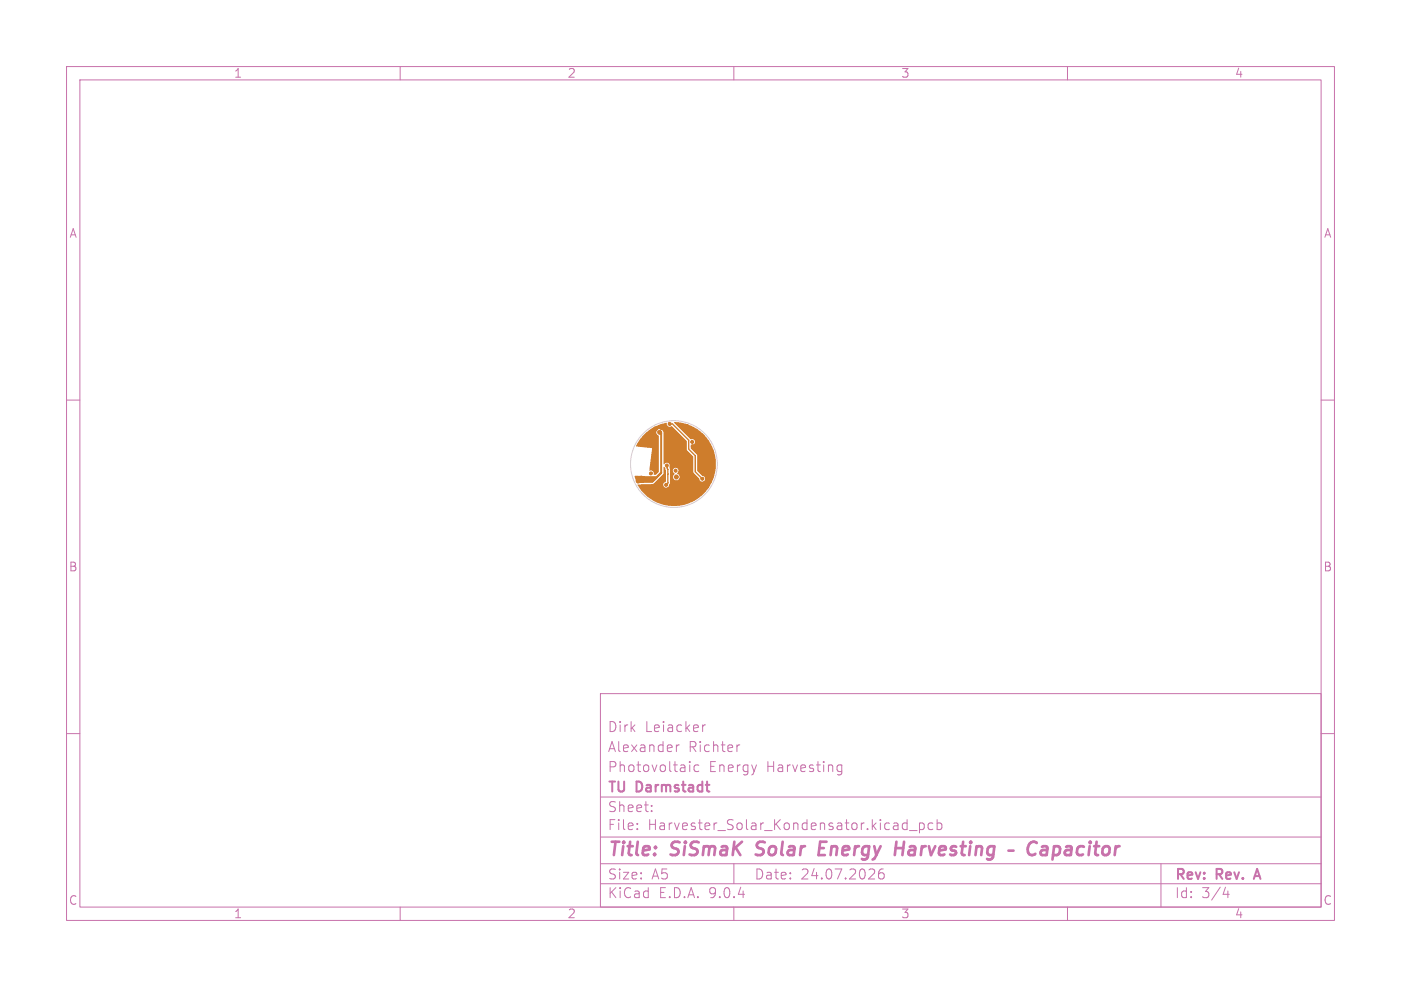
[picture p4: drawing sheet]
<svg xmlns="http://www.w3.org/2000/svg" width="210mm" height="148mm" viewBox="0 0 210 148" stroke-linecap="round" stroke-linejoin="round" font-family="sans-serif">
<g fill="none" stroke="#c872ab" stroke-width=".15">
<path d="M10 10h190v128h-190zM12 12h186v124h-186zM60 10v2M110 10v2M160 10v2M10 60h2M198 60h2M10 110h2M90 104h108v32h-108zM90 119.5h108M101.4 111.7v1M101.8 111.7l-.3 .1-.1 .2"/>
<path d="M103.4 114.2v.1M103.4 114.7v1M104.7 114.8l-.4-.1-.3 .3v.4l.2 .2h.5M105.3 108.7v1M105.7 108.7l-.2 .1-.2 .2M110.9 111.7l-.3 .1-.1 .2M125.5 115.6l.3 .1 .4-.1M126.2 114.8l-.4-.1-.3 .1M126.2 114.7v1.2a.41 .41 0 0 1-.7 .2M198 110h2M60 136v2M90 132.5h108"/>
<path d="M90 129.5h108M90 125.5h108M95.5 124.3v.1M95.5 123.5v.1M97.7 121.6v.1M97.7 120.8v.1M110 136v2M110 129.5v3M131.9 130.5a1.17 1.17 0 0 0-.1 1.2h.6l.1-.2v-.3l-.2-.3h-.3l-.3 .3M135.8 123.4l.2 .1M136 122.9v1.5M136 124.3l-.2 .1"/>
<path d="M136.3 124.5h1.2M137.8 123.5l.5-.1 .2 .3v.4l-.1 .2h-.6M137.8 123.4v1.5M139.8 123.5l-.4-.1-.3 .3v.4l.2 .2h.5M140.5 123.5l.4-.1 .3 .3v.4l-.2 .2h-.5M140.5 122.9v1.5M160 136v2M174 129.5v6.5M183.7 133l-.4 1.1h1M184.1 133.6v1"/>
</g>
<path d="M188.1 131.4h.7M188.4 130.3l-.5 1.5" fill="none" stroke="#c872ab" stroke-width=".3"/>
<path d="M113.3 128.1l.2 .1M113.6 126.4l-.2 .4 .1 .2M122.8 127.2h.7M123.9 126.2h-1l-.2 2h.9M134.3 127.2h1.1M135.5 126.2l-.2 2M155.4 126.4a.8 .8 0 0 0-.9-.1 .8 .8 0 0 0-.4 .8 .76 .76 0 0 0 .1 .9 .76 .76 0 0 0 .9 .1l.1-.1M156.2 127l.2-.1 .6 .1v.2l-.1 1M157 127.4l-.7 .1a.4 .4 0 0 0-.3 .3 .4 .4 0 0 0 .2 .4l.7-.1" fill="none" stroke="#c872ab" stroke-width=".4"/>
<g fill="#ce7d2c" stroke="#ce7d2c" stroke-width=".15">
<circle cx="100.4" cy="63.6" r=".23"/>
<circle cx="105.3" cy="71.8" r=".23"/>
<circle cx="106.3" cy="70.6" r=".3"/>
<circle cx="105.9" cy="72.3" r=".3"/>
<circle cx="99.1" cy="64.1" r=".3"/>
<circle cx="105.9" cy="73" r=".3"/>
<circle cx="103.9" cy="66.9" r=".23"/>
<circle cx="99.4" cy="71.9" r=".3"/>
<circle cx="99.2" cy="74.4" r=".3"/>
<circle cx="102.4" cy="72.9" r=".3"/>
<circle cx="102.9" cy="64" r=".3"/>
<circle cx="103.4" cy="69.1" r=".3"/>
<circle cx="103" cy="64.7" r=".3"/>
<circle cx="102.2" cy="63.9" r=".3"/>
<circle cx="98.2" cy="64.3" r=".3"/>
<circle cx="99.6" cy="73.7" r=".3"/>
<circle cx="98.6" cy="75" r=".3"/>
<circle cx="98.2" cy="69.7" r=".3"/>
<circle cx="102.9" cy="74.2" r=".3"/>
<circle cx="102" cy="69.9" r=".3"/>
<circle cx="98.9" cy="64.8" r=".3"/>
<circle cx="96.1" cy="71.7" r=".3"/>
<circle cx="95.7" cy="72.1" r=".3"/>
<circle cx="100" cy="69.8" r=".23"/>
<circle cx="99.8" cy="72.7" r=".22"/>
<circle cx="101.4" cy="71.5" r=".3"/>
<circle cx="103.8" cy="66.3" r=".23"/>
<circle cx="97.6" cy="71" r=".23"/>
<circle cx="101.3" cy="70.6" r=".23"/>
</g>
<path d="M100 69.8l.1 .6v2l-.3 .3M100.1 71.1h.1M100.4 63.6h.4l2.4 2.4v1.4l1 .9v2.4l1.1 1.1" fill="none" stroke="#ce7d2c" stroke-width=".2"/>
<path d="M96.1 71.7h.1M98.4 71.6l-2.2 .1M98.9 64.8l.2 .1v6l-1.3 1.3-2.1-.1" fill="none" stroke="#ce7d2c" stroke-width=".3"/>
<g fill="#ce7d2c">
<path d="M96.7 65a5.5 5.5 0 0 1 3.3-1.5 .48 .48 0 0 0 .2 .5 .48 .48 0 0 0 .5-.1l2.2 2.2 .1 1.4 .9 1v2.4l.9 .9a.43 .43 0 0 0 .5 .4 .43 .43 0 0 0 .4-.4 .43 .43 0 0 0-.5-.4l-.7-.8v-2.3l-.9-1v-.6a.46 .46 0 0 0 .6-.5 .46 .46 0 0 0-.7-.3l-2.4-2.6a6.3 6.3 0 0 1 5.4 9.5 6.3 6.3 0 0 1-10.9-.1l2.4-.2 1.4-1.4 .1-1.1 .2 .2 .1 .3v1.7a.46 .46 0 0 0-.4 .5 .46 .46 0 0 0 .5 .4 .46 .46 0 0 0 .4-.4l.1-.2v-2h.5v.3l.3 .2a.52 .52 0 0 0-.3 .7 .52 .52 0 0 0 .7 .2 .52 .52 0 0 0 .1-.8l-.2-.1a.43 .43 0 0 0 0-.8 .43 .43 0 0 0-.6 .3h-.5l-.1-.5a.47 .47 0 0 0-.2-.6 .47 .47 0 0 0-.6 .2l-.1-4.8a.54 .54 0 0 0-.9-.3 .54 .54 0 0 0 .3 .9v5.3l-.5 .5h-.3a.53 .53 0 0 0-.7-.7l.5-3.3-2.5-.3 .8-1.2z"/>
<path d="M95.2 71.4h3.3l.1 .2-.8 .8h-2.3l-.1-.1z"/>
</g>
<circle cx="101" cy="69.6" r="6.5" fill="none" stroke="#d0d2cd" stroke-width=".15"/>
<g font-size="2.8" fill="#c872ab">
<text x="91" y="128.9">Title:</text>
<text x="100.7" y="128.9">SiSmaK</text>
<text x="114.2" y="128.9">Solar</text>
<text x="124.4" y="128.9">Energy</text>
<text x="136.6" y="128.9">Harvesting</text>
<text x="158.1" y="128.9">Capacitor</text>
</g>
<g font-size="2.1" fill="#c872ab">
<text x="91" y="113">Alexander</text>
<text x="91" y="110">Dirk</text>
<text x="96.7" y="110">Leiacker</text>
<text x="103.2" y="113">Richter</text>
<text x="91" y="119.2">TU</text>
<text x="91" y="116">Photovoltaic</text>
<text x="95.5" y="119.2">Darmstadt</text>
<text x="106.2" y="116">Energy</text>
<text x="115" y="116">Harvesting</text>
<text x="91" y="124.7">File:</text>
<text x="91" y="122">Sheet:</text>
<text x="97.1" y="124.7">Harvester_Solar_Kondensator.kicad_pcb</text>
<text x="91" y="134.9">KiCad</text>
<text x="91" y="132.1">Size:</text>
<text x="97.7" y="132.1">A5</text>
<text x="98.7" y="134.9">E.D.A.</text>
<text x="106.3" y="134.9">9.0.4</text>
<text x="113" y="132.1">Date:</text>
<text x="120" y="132.1">24.07.2026</text>
<text x="176" y="132.3">Rev:</text>
<text x="176" y="134.9">Id:</text>
<text x="180.1" y="134.9">3/4</text>
<text x="182.4" y="132.3">Rev.</text>
<text x="188.8" y="132.3">A</text>
</g>
<g font-size="1.8" fill="#c872ab">
<text x="35" y="11.9">1</text>
<text x="85" y="11.9">2</text>
<text x="135" y="11.9">3</text>
<text x="185" y="11.9">4</text>
<text x="10.3" y="35.9">A</text>
<text x="198.4" y="35.9">A</text>
<text x="10.2" y="85.9">B</text>
<text x="198.3" y="85.9">B</text>
<text x="10.2" y="135.9">C</text>
<text x="35" y="137.9">1</text>
<text x="85" y="137.9">2</text>
<text x="135" y="137.9">3</text>
<text x="185" y="137.9">4</text>
<text x="198.3" y="135.9">C</text>
</g>
</svg>
